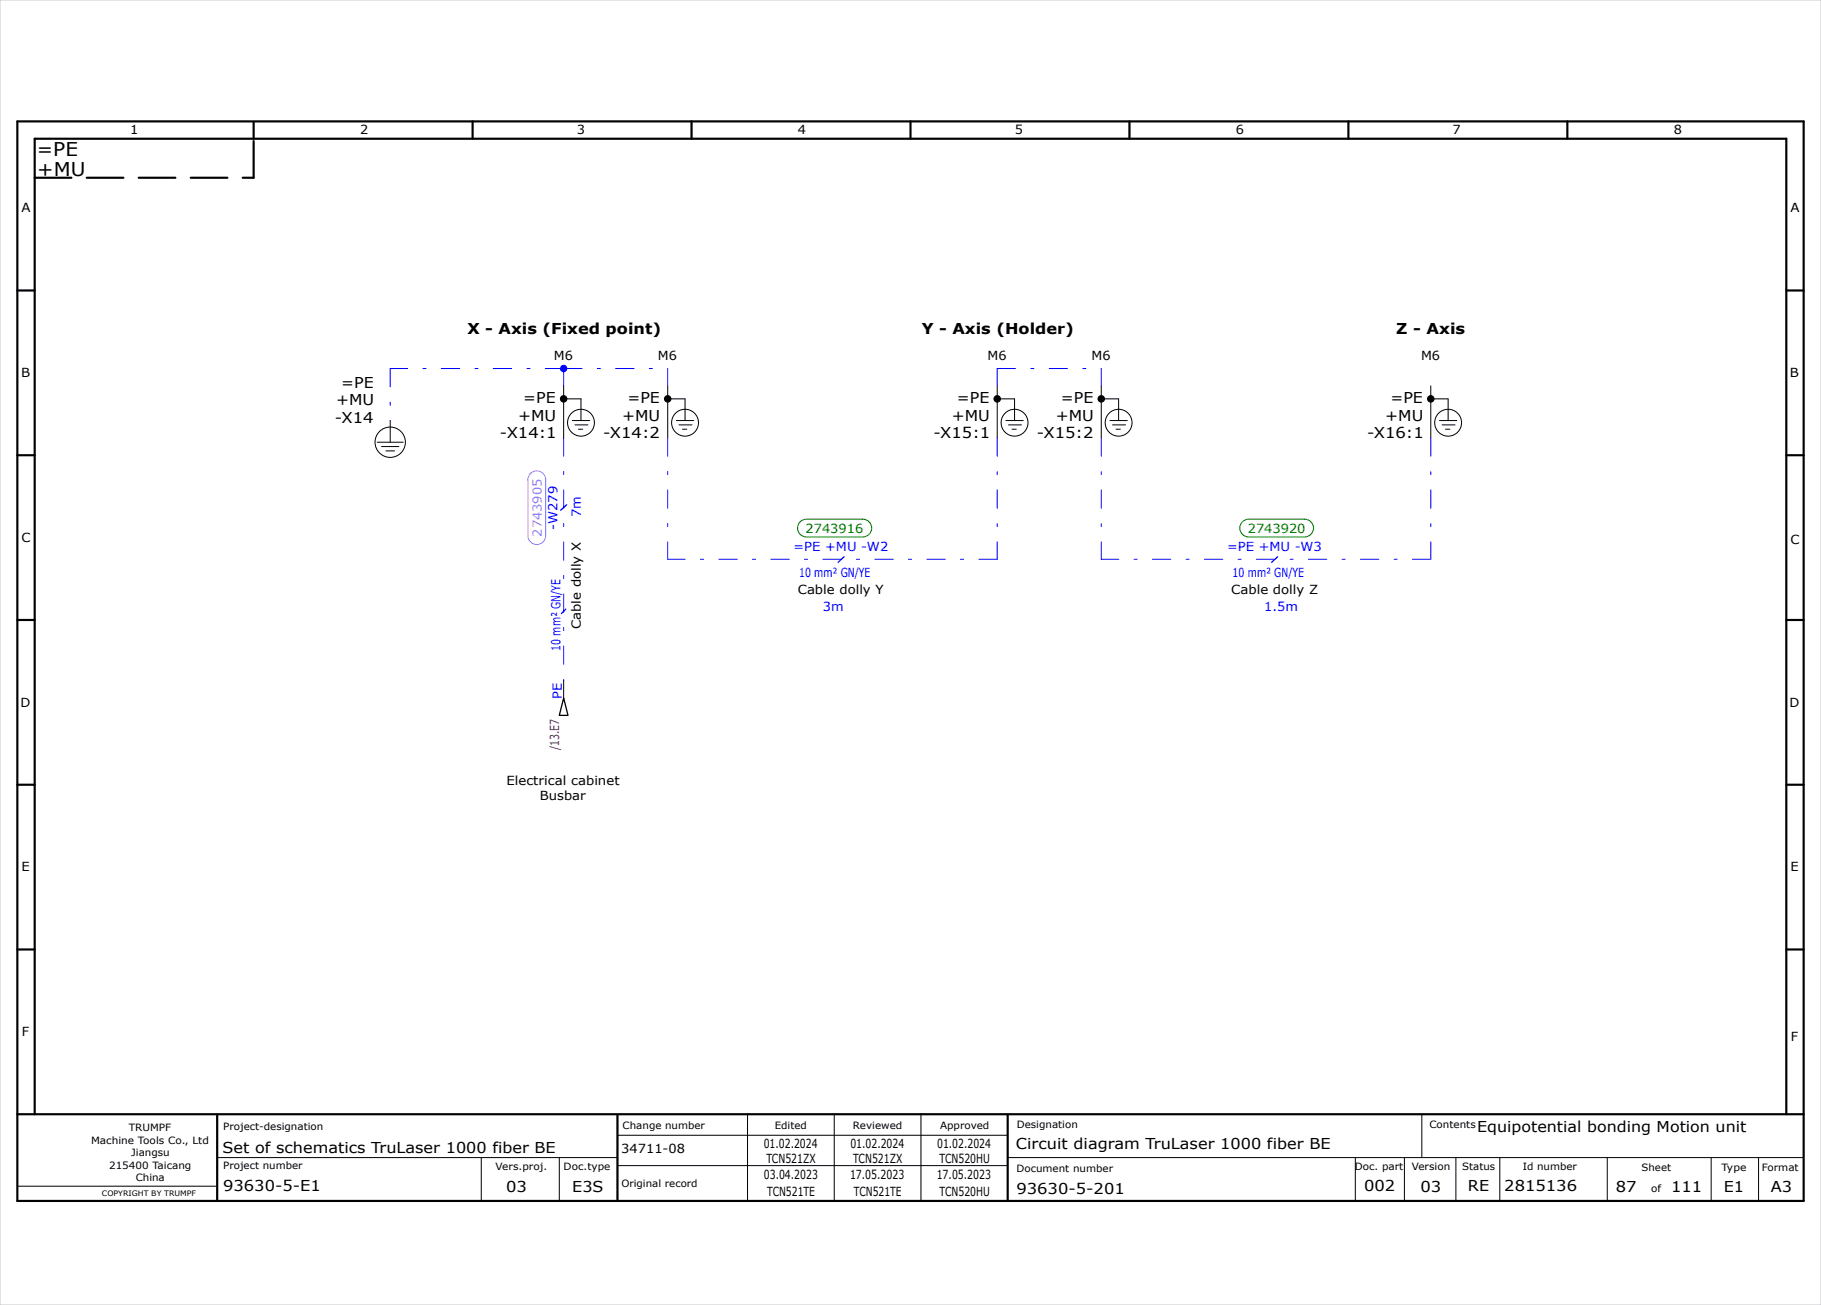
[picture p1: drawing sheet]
<svg xmlns="http://www.w3.org/2000/svg" width="420mm" height="301mm" viewBox="0 0 420 301" stroke-linecap="round" stroke-linejoin="round" font-family="sans-serif">
<g fill="none" stroke="#000" stroke-width=".5">
<path d="M4 28h412v249h-412zM58.5 28.2v3.8M109 28v4M159.5 28v4M210 28v4M260.5 28v4M311 28v4M361.5 28v4M4 67h4M412 67h4M4 105h4M412 105h4"/>
<path d="M4 143h4M412 143h4M4 181h4M412 181h4M4 219h4M412 219h4M4 257h412M8 257v-225h404v225M50.1 257.1v19.8M142.4 257.2v19.8M232.4 257.1v19.7"/>
</g>
<g fill="none" stroke="#000" stroke-width=".23">
<path d="M90 97v5M130 89v12M130 92h4v5M132 97h4M132.6 98h3M133.4 99h1M154 92h4v5M154 89v12M156 97h4M156.6 98h3M157.4 99h1M230 92h4v5"/>
<path d="M230 89v12M232 97h4M232.6 98h3M233.4 99h1M254 92h4v5M254 89v12M256 97h4M256.6 98h3M257.4 99h1M330 92h4v5M330 89v12M332 97h4"/>
<path d="M332.6 98h3M333.4 99h1M87 102h6M88 103h4M89 104h2M130 157v4M172.4 256.9v20M192.4 256.9v20M212.4 256.9v20M327.9 256.9v10M4.1 273.6h45.7M50.1 267h92.2"/>
<path d="M111 267v10M129 267v10M142.4 261.9h90M142.4 268.9h90M232.5 267h183.5M312.6 267v10M323.9 267.1v10M335.8 267.1v10M345.9 267v10.1M370.7 267v9.8M394.7 267.1v10M405.6 267v10"/>
<circle cx="134" cy="97.5" r="3.1"/>
<circle cx="158" cy="97.5" r="3.1"/>
<circle cx="234" cy="97.5" r="3.1"/>
<circle cx="258" cy="97.5" r="3.1"/>
<circle cx="334" cy="97.5" r="3.1"/>
<circle cx="90" cy="102" r="3.5"/>
</g>
<path d="M8 41h50.5M58.5 41v-8.8" fill="none" stroke="#000" stroke-width=".5" stroke-dasharray="8.5 3.5"/>
<path d="M0 0h420v301h-420z" fill="none" stroke="#c9c9c9" stroke-width=".23"/>
<path d="M130 161l1 4h-2z" fill="none" stroke="#000" stroke-width=".3"/>
<g fill="#000" stroke="#000" stroke-width=".23">
<circle cx="130" cy="92" r=".75"/>
<circle cx="154" cy="92" r=".75"/>
<circle cx="230" cy="92" r=".75"/>
<circle cx="254" cy="92" r=".75"/>
<circle cx="330" cy="92" r=".75"/>
</g>
<g fill="none" stroke="#00f" stroke-width=".23" stroke-dasharray="4.2 3.5 .7 3.5">
<path d="M90 85v12M130 85v4M130 85h24M130 85h-40M154 85v4M230 89v-4M230 85h24M254 85v4M130 101v56M154 101v28M230 101v28M254 101v28"/>
<path d="M330 101v28M230 129h-76M330 129h-76"/>
</g>
<g fill="#fff" stroke="#008000" stroke-width=".23">
<path d="M184.6 120.4l.9-.6 .5-.1h13a2.05 2.05 0 0 1 2.1 2.1 2.05 2.05 0 0 1-2.1 2.1h-13a2.05 2.05 0 0 1-1.9-1.3 2.05 2.05 0 0 1 .5-2.2z" fill-rule="evenodd"/>
<path d="M286.6 120.4l.9-.6 .5-.1h12.9a2.05 2.05 0 0 1 2.1 2.1 2.05 2.05 0 0 1-2.1 2.1h-12.9a2.05 2.05 0 0 1-1.9-1.3 2.05 2.05 0 0 1 .5-2.2z" fill-rule="evenodd"/>
</g>
<circle cx="130" cy="85" r=".85" fill="#00f"/>
<path d="M130.7 116.4l-1.4 1.3M194.7 128.4l-1.4 1.3M294.7 128.4l-1.4 1.3M130.5 140.5l-1 1" fill="none" stroke="#00f" stroke-width=".3"/>
<path d="M122.4 109.2a2.05 2.05 0 0 1 2.2-.4 2.05 2.05 0 0 1 1.2 1.8v12.9a2.05 2.05 0 0 1-2 2.1 2.05 2.05 0 0 1-2.1-2.1v-12.9l.1-.5z" fill-rule="evenodd" fill="#fff" stroke="#f0f" stroke-width=".23"/>
<g font-size="4.4">
<text x="8.5" y="36">=PE</text>
<text x="8.6" y="40.5">+MU</text>
</g>
<g font-size="3.5">
<text x="107.8" y="77">X - Axis (Fixed point)</text>
<text x="212.6" y="77">Y - Axis (Holder)</text>
<text x="322.1" y="77">Z - Axis</text>
<text x="78.7" y="89.5">=PE</text>
<text x="77.5" y="93.5">+MU</text>
<text x="120.7" y="93">=PE</text>
<text x="144.7" y="93">=PE</text>
<text x="220.7" y="93">=PE</text>
<text x="244.7" y="93">=PE</text>
<text x="320.7" y="93">=PE</text>
<text x="77.2" y="97.5">-X14</text>
<text x="115.3" y="101">-X14:1</text>
<text x="119.5" y="97">+MU</text>
<text x="139.1" y="101">-X14:2</text>
<text x="143.5" y="97">+MU</text>
<text x="215.3" y="101">-X15:1</text>
<text x="219.5" y="97">+MU</text>
<text x="239.1" y="101">-X15:2</text>
<text x="243.5" y="97">+MU</text>
<text x="315.3" y="101">-X16:1</text>
<text x="319.5" y="97">+MU</text>
<text x="340.7" y="261">Equipotential bonding Motion unit</text>
<text x="51.3" y="266">Set of schematics TruLaser 1000 fiber BE</text>
<text x="234.3" y="265">Circuit diagram TruLaser 1000 fiber BE</text>
<text x="51.5" y="274.7">93630-5-E1</text>
<text x="116.8" y="274.9">03</text>
<text x="132" y="274.9">E3S</text>
<text x="234.4" y="275.3">93630-5-201</text>
<text x="314.6" y="274.8">002</text>
<text x="327.6" y="274.9">03</text>
<text x="338.6" y="274.8">RE</text>
<text x="346.9" y="274.7">2815136</text>
<text x="372.7" y="275">87</text>
<text x="385.4" y="275">111</text>
<text x="397.6" y="275">E1</text>
<text x="408.4" y="275">A3</text>
</g>
<g font-size="2.9">
<text x="30" y="31">1</text>
<text x="83" y="31">2</text>
<text x="133.1" y="31">3</text>
<text x="184.1" y="31">4</text>
<text x="234.1" y="31">5</text>
<text x="285" y="31">6</text>
<text x="335" y="31">7</text>
<text x="386" y="31">8</text>
<text x="5" y="49">A</text>
<text x="413" y="49">A</text>
<text x="127.8" y="83">M6</text>
<text x="151.7" y="83">M6</text>
<text x="227.8" y="83">M6</text>
<text x="251.7" y="83">M6</text>
<text x="327.7" y="83">M6</text>
<text x="4.8" y="87">B</text>
<text x="412.8" y="87">B</text>
<text x="5" y="125">C</text>
<text x="413" y="125.5">C</text>
<text x="184" y="137">Cable dolly Y</text>
<text x="284" y="137">Cable dolly Z</text>
<text x="134" y="145.1" transform="rotate(-90 134 145.1)">Cable dolly X</text>
<text x="4.8" y="163">D</text>
<text x="412.7" y="163">D</text>
<text x="116.8" y="181">Electrical cabinet</text>
<text x="124.5" y="184.6">Busbar</text>
<text x="5" y="201">E</text>
<text x="413" y="201">E</text>
<text x="5.1" y="239">F</text>
<text x="413" y="240">F</text>
<text x="143.3" y="266">34711-08</text>
<text x="176.1" y="264.9">01.02.2024</text>
<text x="176.8" y="268.4">TCN521ZX</text>
<text x="196.1" y="264.9">01.02.2024</text>
<text x="196.8" y="268.4">TCN521ZX</text>
<text x="216.1" y="264.9">01.02.2024</text>
<text x="216.7" y="268.4">TCN520HU</text>
<text x="176.2" y="271.9">03.04.2023</text>
<text x="176.9" y="275.9">TCN521TE</text>
<text x="196" y="271.9">17.05.2023</text>
<text x="196.9" y="275.9">TCN521TE</text>
<text x="216" y="271.9">17.05.2023</text>
<text x="216.7" y="275.9">TCN520HU</text>
</g>
<g font-size="2.9" fill="#00f">
<text x="134" y="119.2" transform="rotate(-90 134 119.2)">7m</text>
<text x="128.6" y="122.2" transform="rotate(-90 128.6 122.2)">-W279</text>
<text x="183" y="127">=PE +MU -W2</text>
<text x="283" y="127">=PE +MU -W3</text>
<text x="184.3" y="133">10 mm² GN/YE</text>
<text x="284.3" y="133">10 mm² GN/YE</text>
<text x="189.8" y="141">3m</text>
<text x="291.6" y="141">1.5m</text>
<text x="129.3" y="150.1" transform="rotate(-90 129.3 150.1)">10 mm² GN/YE</text>
<text x="129.6" y="161.3" transform="rotate(-90 129.6 161.3)">PE</text>
</g>
<text font-size="2.9" fill="#f0f" x="125" y="123.7" transform="rotate(-90 125 123.7)">2743905</text>
<g font-size="2.9" fill="#008000">
<text x="185.8" y="123">2743916</text>
<text x="287.8" y="123">2743920</text>
</g>
<text font-size="2.9" fill="#b60000" x="129" y="173.1" transform="rotate(-90 129 173.1)">/13.E7</text>
<g font-size="2.3">
<text x="21" y="263.8">Machine Tools Co., Ltd</text>
<text x="29.7" y="260.8">TRUMPF</text>
<text x="51.5" y="260.7">Project-designation</text>
<text x="143.6" y="260.4">Change number</text>
<text x="178.7" y="260.4">Edited</text>
<text x="196.7" y="260.4">Reviewed</text>
<text x="216.8" y="260.4">Approved</text>
<text x="234.5" y="260.2">Designation</text>
<text x="329.7" y="260.1">Contents</text>
<text x="25.2" y="269.6">215400 Taicang</text>
<text x="30.3" y="266.7">Jiangsu</text>
<text x="51.5" y="269.7">Project number</text>
<text x="114.3" y="269.9">Vers.proj.</text>
<text x="130" y="269.9">Doc.type</text>
<text x="312.5" y="269.8">Doc. part</text>
<text x="325.6" y="269.9">Version</text>
<text x="337.3" y="269.8">Status</text>
<text x="351.2" y="269.8">Id number</text>
<text x="406.4" y="270">Format</text>
<text x="31.3" y="272.5">China</text>
<text x="143.3" y="273.9">Original record</text>
<text x="234.4" y="270.3">Document number</text>
<text x="378.6" y="270">Sheet</text>
<text x="380.8" y="275">of</text>
<text x="397" y="270">Type</text>
</g>
<text font-size="1.7" x="23.5" y="275.8">COPYRIGHT BY TRUMPF</text>
</svg>
